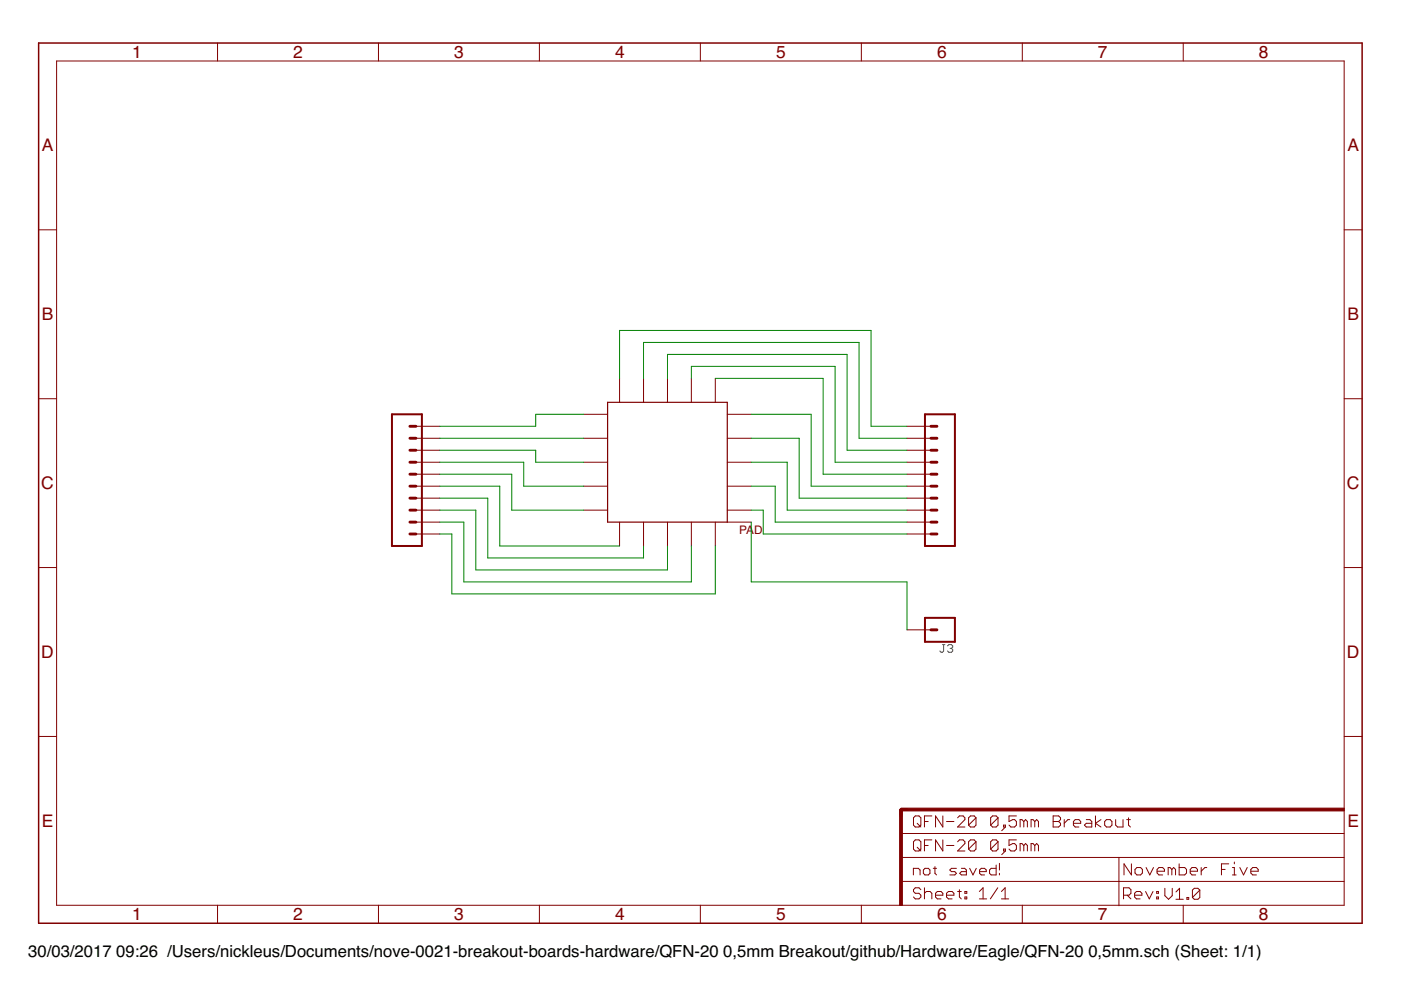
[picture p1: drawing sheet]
<?xml version="1.0" encoding="utf-8"?>
<!DOCTYPE eagle SYSTEM "eagle.dtd">
<!--
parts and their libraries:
SparkFun-Connectors: Licensing: Creative Commons ShareAlike 4.0 International - https://creativecommons.org/licenses/by-sa/4.0
-->
<eagle version="8.0.2">
<drawing>
<settings>
<setting alwaysvectorfont="no"/>
<setting verticaltext="up"/>
</settings>
<grid distance="0.1" unitdist="inch" unit="inch" style="lines" multiple="1" display="no" altdistance="0.01" altunitdist="inch" altunit="inch"/>
<schematic xreflabel="%F%N/%S.%C%R" xrefpart="/%S.%C%R">
<libraries>
<library name="SparkFun-Connectors">
<symbols>
<symbol name="CONN_10">
<wire x1="6.35" y1="-20.32" x2="0" y2="-20.32" width="0.4064" layer="94"/>
<wire x1="3.81" y1="-12.7" x2="5.08" y2="-12.7" width="0.6096" layer="94"/>
<wire x1="3.81" y1="-15.24" x2="5.08" y2="-15.24" width="0.6096" layer="94"/>
<wire x1="3.81" y1="-17.78" x2="5.08" y2="-17.78" width="0.6096" layer="94"/>
<wire x1="0" y1="7.62" x2="0" y2="-20.32" width="0.4064" layer="94"/>
<wire x1="6.35" y1="-20.32" x2="6.35" y2="7.62" width="0.4064" layer="94"/>
<wire x1="0" y1="7.62" x2="6.35" y2="7.62" width="0.4064" layer="94"/>
<wire x1="3.81" y1="-7.62" x2="5.08" y2="-7.62" width="0.6096" layer="94"/>
<wire x1="3.81" y1="-10.16" x2="5.08" y2="-10.16" width="0.6096" layer="94"/>
<wire x1="3.81" y1="-5.08" x2="5.08" y2="-5.08" width="0.6096" layer="94"/>
<wire x1="3.81" y1="-2.54" x2="5.08" y2="-2.54" width="0.6096" layer="94"/>
<wire x1="3.81" y1="0" x2="5.08" y2="0" width="0.6096" layer="94"/>
<wire x1="3.81" y1="2.54" x2="5.08" y2="2.54" width="0.6096" layer="94"/>
<wire x1="3.81" y1="5.08" x2="5.08" y2="5.08" width="0.6096" layer="94"/>
<text x="0" y="-22.606" size="1.778" layer="96" font="vector">&gt;VALUE</text>
<text x="0" y="8.128" size="1.778" layer="95" font="vector">&gt;NAME</text>
<pin name="1" x="10.16" y="-17.78" visible="off" length="middle" direction="pas" swaplevel="1" rot="R180"/>
<pin name="2" x="10.16" y="-15.24" visible="off" length="middle" direction="pas" swaplevel="1" rot="R180"/>
<pin name="3" x="10.16" y="-12.7" visible="off" length="middle" direction="pas" swaplevel="1" rot="R180"/>
<pin name="4" x="10.16" y="-10.16" visible="off" length="middle" direction="pas" swaplevel="1" rot="R180"/>
<pin name="5" x="10.16" y="-7.62" visible="off" length="middle" direction="pas" swaplevel="1" rot="R180"/>
<pin name="6" x="10.16" y="-5.08" visible="off" length="middle" direction="pas" swaplevel="1" rot="R180"/>
<pin name="7" x="10.16" y="-2.54" visible="off" length="middle" direction="pas" swaplevel="1" rot="R180"/>
<pin name="8" x="10.16" y="0" visible="off" length="middle" direction="pas" swaplevel="1" rot="R180"/>
<pin name="9" x="10.16" y="2.54" visible="off" length="middle" direction="pas" swaplevel="1" rot="R180"/>
<pin name="10" x="10.16" y="5.08" visible="off" length="middle" direction="pas" swaplevel="1" rot="R180"/>
</symbol>
<symbol name="CONN_01">
<wire x1="3.81" y1="-2.54" x2="-2.54" y2="-2.54" width="0.4064" layer="94"/>
<wire x1="1.27" y1="0" x2="2.54" y2="0" width="0.6096" layer="94"/>
<wire x1="-2.54" y1="2.54" x2="-2.54" y2="-2.54" width="0.4064" layer="94"/>
<wire x1="3.81" y1="-2.54" x2="3.81" y2="2.54" width="0.4064" layer="94"/>
<wire x1="-2.54" y1="2.54" x2="3.81" y2="2.54" width="0.4064" layer="94"/>
<text x="-2.54" y="-4.826" size="1.778" layer="96" font="vector">&gt;VALUE</text>
<text x="-2.54" y="3.048" size="1.778" layer="95" font="vector">&gt;NAME</text>
<pin name="1" x="7.62" y="0" visible="off" length="middle" direction="pas" swaplevel="1" rot="R180"/>
</symbol>
</symbols>
<devicesets>
<deviceset name="CONN_10" prefix="J" uservalue="yes">
<gates>
<gate name="G$1" symbol="CONN_10" x="0" y="7.62"/>
</gates>
<devices>
<device name="&quot;" package="1X10">
<connects>
<connect gate="G$1" pin="1" pad="1"/>
<connect gate="G$1" pin="10" pad="10"/>
<connect gate="G$1" pin="2" pad="2"/>
<connect gate="G$1" pin="3" pad="3"/>
<connect gate="G$1" pin="4" pad="4"/>
<connect gate="G$1" pin="5" pad="5"/>
<connect gate="G$1" pin="6" pad="6"/>
<connect gate="G$1" pin="7" pad="7"/>
<connect gate="G$1" pin="8" pad="8"/>
<connect gate="G$1" pin="9" pad="9"/>
</connects>
<technologies>
<technology name="">
<attribute name="PROD_ID" value="CONN-11563"/>
</technology>
</technologies>
</device>
<device name="2MM" package="1X10-2MM">
<connects>
<connect gate="G$1" pin="1" pad="1"/>
<connect gate="G$1" pin="10" pad="10"/>
<connect gate="G$1" pin="2" pad="2"/>
<connect gate="G$1" pin="3" pad="3"/>
<connect gate="G$1" pin="4" pad="4"/>
<connect gate="G$1" pin="5" pad="5"/>
<connect gate="G$1" pin="6" pad="6"/>
<connect gate="G$1" pin="7" pad="7"/>
<connect gate="G$1" pin="8" pad="8"/>
<connect gate="G$1" pin="9" pad="9"/>
</connects>
<technologies>
<technology name="">
<attribute name="PROD_ID" value="CONN-08875" constant="no"/>
<attribute name="SF_ID" value="PRT-08272" constant="no"/>
</technology>
</technologies>
</device>
<device name="2MMSMD" package="1X10-2MM-SMD">
<connects>
<connect gate="G$1" pin="1" pad="1"/>
<connect gate="G$1" pin="10" pad="10"/>
<connect gate="G$1" pin="2" pad="2"/>
<connect gate="G$1" pin="3" pad="3"/>
<connect gate="G$1" pin="4" pad="4"/>
<connect gate="G$1" pin="5" pad="5"/>
<connect gate="G$1" pin="6" pad="6"/>
<connect gate="G$1" pin="7" pad="7"/>
<connect gate="G$1" pin="8" pad="8"/>
<connect gate="G$1" pin="9" pad="9"/>
</connects>
<technologies>
<technology name="">
<attribute name="PROD_ID" value="CONN-09042" constant="no"/>
<attribute name="SF_ID" value="PRT-10030" constant="no"/>
</technology>
</technologies>
</device>
<device name="LOCK" package="1X10_LOCK">
<connects>
<connect gate="G$1" pin="1" pad="1"/>
<connect gate="G$1" pin="10" pad="10"/>
<connect gate="G$1" pin="2" pad="2"/>
<connect gate="G$1" pin="3" pad="3"/>
<connect gate="G$1" pin="4" pad="4"/>
<connect gate="G$1" pin="5" pad="5"/>
<connect gate="G$1" pin="6" pad="6"/>
<connect gate="G$1" pin="7" pad="7"/>
<connect gate="G$1" pin="8" pad="8"/>
<connect gate="G$1" pin="9" pad="9"/>
</connects>
<technologies>
<technology name=""/>
</technologies>
</device>
<device name="LOCK_LONGPADS" package="1X10_LOCK_LONGPADS">
<connects>
<connect gate="G$1" pin="1" pad="1"/>
<connect gate="G$1" pin="10" pad="10"/>
<connect gate="G$1" pin="2" pad="2"/>
<connect gate="G$1" pin="3" pad="3"/>
<connect gate="G$1" pin="4" pad="4"/>
<connect gate="G$1" pin="5" pad="5"/>
<connect gate="G$1" pin="6" pad="6"/>
<connect gate="G$1" pin="7" pad="7"/>
<connect gate="G$1" pin="8" pad="8"/>
<connect gate="G$1" pin="9" pad="9"/>
</connects>
<technologies>
<technology name=""/>
</technologies>
</device>
<device name="SMD_COMBO-FEMALE" package="1X10_SMD_COMBINED">
<connects>
<connect gate="G$1" pin="1" pad="1A 1B"/>
<connect gate="G$1" pin="10" pad="10A 10B"/>
<connect gate="G$1" pin="2" pad="2A 2B"/>
<connect gate="G$1" pin="3" pad="3A 3B"/>
<connect gate="G$1" pin="4" pad="4A 4B"/>
<connect gate="G$1" pin="5" pad="5A 5B"/>
<connect gate="G$1" pin="6" pad="6A 6B"/>
<connect gate="G$1" pin="7" pad="7A 7B"/>
<connect gate="G$1" pin="8" pad="8A 8B"/>
<connect gate="G$1" pin="9" pad="9A 9B"/>
</connects>
<technologies>
<technology name="">
<attribute name="PROD_ID" value="CONN-11219"/>
</technology>
</technologies>
</device>
<device name="SMD_MALE" package="1X10_SMD_MALE">
<connects>
<connect gate="G$1" pin="1" pad="1"/>
<connect gate="G$1" pin="10" pad="10"/>
<connect gate="G$1" pin="2" pad="2"/>
<connect gate="G$1" pin="3" pad="3"/>
<connect gate="G$1" pin="4" pad="4"/>
<connect gate="G$1" pin="5" pad="5"/>
<connect gate="G$1" pin="6" pad="6"/>
<connect gate="G$1" pin="7" pad="7"/>
<connect gate="G$1" pin="8" pad="8"/>
<connect gate="G$1" pin="9" pad="9"/>
</connects>
<technologies>
<technology name="">
<attribute name="PROD_ID" value="CONN-11291"/>
</technology>
</technologies>
</device>
<device name="NO_SILK_PTH_FEMALE" package="1X10_NO_SILK">
<connects>
<connect gate="G$1" pin="1" pad="1"/>
<connect gate="G$1" pin="10" pad="10"/>
<connect gate="G$1" pin="2" pad="2"/>
<connect gate="G$1" pin="3" pad="3"/>
<connect gate="G$1" pin="4" pad="4"/>
<connect gate="G$1" pin="5" pad="5"/>
<connect gate="G$1" pin="6" pad="6"/>
<connect gate="G$1" pin="7" pad="7"/>
<connect gate="G$1" pin="8" pad="8"/>
<connect gate="G$1" pin="9" pad="9"/>
</connects>
<technologies>
<technology name="">
<attribute name="PROD_ID" value="CONN-11563"/>
</technology>
</technologies>
</device>
<device name="LOCK_NS" package="1X10_LOCK_NS">
<connects>
<connect gate="G$1" pin="1" pad="1"/>
<connect gate="G$1" pin="10" pad="10"/>
<connect gate="G$1" pin="2" pad="2"/>
<connect gate="G$1" pin="3" pad="3"/>
<connect gate="G$1" pin="4" pad="4"/>
<connect gate="G$1" pin="5" pad="5"/>
<connect gate="G$1" pin="6" pad="6"/>
<connect gate="G$1" pin="7" pad="7"/>
<connect gate="G$1" pin="8" pad="8"/>
<connect gate="G$1" pin="9" pad="9"/>
</connects>
<technologies>
<technology name=""/>
</technologies>
</device>
</devices>
</deviceset>
<deviceset name="CONN_01" prefix="J" uservalue="yes">
<gates>
<gate name="G$1" symbol="CONN_01" x="0" y="0"/>
</gates>
<devices>
<device name="PTH_LONGPAD" package="1X01_LONGPAD">
<connects>
<connect gate="G$1" pin="1" pad="1"/>
</connects>
<technologies>
<technology name=""/>
</technologies>
</device>
<device name="" package="1X01">
<connects>
<connect gate="G$1" pin="1" pad="1"/>
</connects>
<technologies>
<technology name=""/>
</technologies>
</device>
<device name="PTH_2MM" package="1X01_2MM">
<connects>
<connect gate="G$1" pin="1" pad="1"/>
</connects>
<technologies>
<technology name=""/>
</technologies>
</device>
<device name="OFFSET" package="1X01_OFFSET">
<connects>
<connect gate="G$1" pin="1" pad="1"/>
</connects>
<technologies>
<technology name=""/>
</technologies>
</device>
<device name="POGOPIN_HOLE_LARGE" package="1X01_POGOPIN_HOLE_0.061_DIA">
<connects>
<connect gate="G$1" pin="1" pad="1"/>
</connects>
<technologies>
<technology name=""/>
</technologies>
</device>
<device name="POGOPIN_HOLE_0.58" package="1X01_POGOPIN_HOLE_0.58_DIA">
<connects>
<connect gate="G$1" pin="1" pad="1"/>
</connects>
<technologies>
<technology name=""/>
</technologies>
</device>
<device name="SNAP-FEMALE" package="SNAP-FEMALE">
<connects>
<connect gate="G$1" pin="1" pad="1"/>
</connects>
<technologies>
<technology name=""/>
</technologies>
</device>
<device name="SNAP-MALE" package="SNAP-MALE">
<connects>
<connect gate="G$1" pin="1" pad="2"/>
</connects>
<technologies>
<technology name=""/>
</technologies>
</device>
<device name="SPRING-CONN" package="SPRING-CONNECTOR">
<connects>
<connect gate="G$1" pin="1" pad="P$2"/>
</connects>
<technologies>
<technology name="">
<attribute name="SF_ID" value="PRT-11822" constant="no"/>
</technology>
</technologies>
</device>
<device name="PTH_NO_SILK_KIT" package="1X01NS_KIT">
<connects>
<connect gate="G$1" pin="1" pad="1"/>
</connects>
<technologies>
<technology name=""/>
</technologies>
</device>
<device name="PTH_NO_SILK_YES_STOP" package="1X01_NO_SILK">
<connects>
<connect gate="G$1" pin="1" pad="1"/>
</connects>
<technologies>
<technology name=""/>
</technologies>
</device>
<device name="SMTSO-256-ET-0.165DIA" package="SMTSO-256-ET-0.165DIA">
<connects>
<connect gate="G$1" pin="1" pad="P$1"/>
</connects>
<technologies>
<technology name="">
<attribute name="PROD_ID" value="HW-08694" constant="no"/>
</technology>
</technologies>
</device>
</devices>
</deviceset>
</devicesets>
</library>
<library name="smd-footprints">
<symbols>
<symbol name="QFN-20">
<wire x1="-12.7" y1="12.7" x2="12.7" y2="12.7" width="0.254" layer="94"/>
<wire x1="12.7" y1="12.7" x2="12.7" y2="-12.7" width="0.254" layer="94"/>
<wire x1="12.7" y1="-12.7" x2="-12.7" y2="-12.7" width="0.254" layer="94"/>
<wire x1="-12.7" y1="-12.7" x2="-12.7" y2="12.7" width="0.254" layer="94"/>
<pin name="PIN1" x="-17.78" y="10.16" visible="off" length="middle"/>
<pin name="PIN2" x="-17.78" y="5.08" visible="off" length="middle"/>
<pin name="PIN3" x="-17.78" y="0" visible="off" length="middle"/>
<pin name="PIN4" x="-17.78" y="-5.08" visible="off" length="middle"/>
<pin name="PIN5" x="-17.78" y="-10.16" visible="off" length="middle"/>
<pin name="PIN20" x="-10.16" y="17.78" visible="off" length="middle" rot="R270"/>
<pin name="PIN19" x="-5.08" y="17.78" visible="off" length="middle" rot="R270"/>
<pin name="PIN18" x="0" y="17.78" visible="off" length="middle" rot="R270"/>
<pin name="PIN17" x="5.08" y="17.78" visible="off" length="middle" rot="R270"/>
<pin name="PIN16" x="10.16" y="17.78" visible="off" length="middle" rot="R270"/>
<pin name="PIN15" x="17.78" y="10.16" visible="off" length="middle" rot="R180"/>
<pin name="PIN14" x="17.78" y="5.08" visible="off" length="middle" rot="R180"/>
<pin name="PIN13" x="17.78" y="0" visible="off" length="middle" rot="R180"/>
<pin name="PIN12" x="17.78" y="-5.08" visible="off" length="middle" rot="R180"/>
<pin name="PIN11" x="17.78" y="-10.16" visible="off" length="middle" rot="R180"/>
<pin name="PIN10" x="10.16" y="-17.78" visible="off" length="middle" rot="R90"/>
<pin name="PIN9" x="5.08" y="-17.78" visible="off" length="middle" rot="R90"/>
<pin name="PIN8" x="0" y="-17.78" visible="off" length="middle" rot="R90"/>
<pin name="PIN7" x="-5.08" y="-17.78" visible="off" length="middle" rot="R90"/>
<pin name="PIN6" x="-10.16" y="-17.78" visible="off" length="middle" rot="R90"/>
<pin name="PAD" x="17.78" y="-12.7" visible="off" length="middle" direction="pwr" rot="R180"/>
<text x="15.24" y="-15.24" size="1.778" layer="94">PAD</text>
</symbol>
</symbols>
<devicesets>
<deviceset name="QFN-20_0,5MM">
<gates>
<gate name="G$1" symbol="QFN-20" x="0" y="0"/>
</gates>
<devices>
<device name="" package="QFN20_0,5MM">
<connects>
<connect gate="G$1" pin="PAD" pad="0"/>
<connect gate="G$1" pin="PIN1" pad="1"/>
<connect gate="G$1" pin="PIN10" pad="10"/>
<connect gate="G$1" pin="PIN11" pad="11"/>
<connect gate="G$1" pin="PIN12" pad="12"/>
<connect gate="G$1" pin="PIN13" pad="13"/>
<connect gate="G$1" pin="PIN14" pad="14"/>
<connect gate="G$1" pin="PIN15" pad="15"/>
<connect gate="G$1" pin="PIN16" pad="16"/>
<connect gate="G$1" pin="PIN17" pad="17"/>
<connect gate="G$1" pin="PIN18" pad="18"/>
<connect gate="G$1" pin="PIN19" pad="19"/>
<connect gate="G$1" pin="PIN2" pad="2"/>
<connect gate="G$1" pin="PIN20" pad="20"/>
<connect gate="G$1" pin="PIN3" pad="3"/>
<connect gate="G$1" pin="PIN4" pad="4"/>
<connect gate="G$1" pin="PIN5" pad="5"/>
<connect gate="G$1" pin="PIN6" pad="6"/>
<connect gate="G$1" pin="PIN7" pad="7"/>
<connect gate="G$1" pin="PIN8" pad="8"/>
<connect gate="G$1" pin="PIN9" pad="9"/>
</connects>
<technologies>
<technology name=""/>
</technologies>
</device>
</devices>
</deviceset>
</devicesets>
</library>
<library name="SparkFun-Aesthetics">
<symbols>
<symbol name="FR-A4L">
<rectangle x1="178.7652" y1="0" x2="179.3748" y2="20.32" layer="94"/>
<rectangle x1="225.7552" y1="-26.67" x2="226.3648" y2="67.31" layer="94" rot="R90"/>
<wire x1="225.29" y1="-0.1" x2="225.29" y2="5.08" width="0.1016" layer="94"/>
<wire x1="225.29" y1="5.08" x2="273.05" y2="5.08" width="0.1016" layer="94"/>
<wire x1="225.29" y1="5.08" x2="179.07" y2="5.08" width="0.1016" layer="94"/>
<wire x1="179.07" y1="10.16" x2="225.29" y2="10.16" width="0.1016" layer="94"/>
<wire x1="225.29" y1="10.16" x2="273.05" y2="10.16" width="0.1016" layer="94"/>
<wire x1="179.07" y1="15.24" x2="273.05" y2="15.24" width="0.1016" layer="94"/>
<wire x1="225.29" y1="5.08" x2="225.29" y2="10.16" width="0.1016" layer="94"/>
<wire x1="179.07" y1="19.05" x2="179.07" y2="20.32" width="0.6096" layer="94"/>
<wire x1="179.07" y1="20.32" x2="180.34" y2="20.32" width="0.6096" layer="94"/>
<text x="181.61" y="11.43" size="2.54" layer="94" font="vector">&gt;DRAWING_NAME</text>
<text x="181.61" y="6.35" size="2.286" layer="94" font="vector">&gt;LAST_DATE_TIME</text>
<text x="195.58" y="1.27" size="2.54" layer="94" font="vector">&gt;SHEET</text>
<text x="181.61" y="1.27" size="2.54" layer="94" font="vector">Sheet:</text>
<text x="181.61" y="16.51" size="2.54" layer="94" font="vector">&gt;CNAME</text>
<text x="226.16" y="1.27" size="2.54" layer="94" font="vector">Rev:</text>
<text x="226.26" y="6.35" size="2.54" layer="94" font="vector">&gt;DESIGNER</text>
<text x="234.92" y="1.17" size="2.54" layer="94" font="vector">&gt;CREVISION</text>
<frame x1="-3.81" y1="-3.81" x2="276.86" y2="182.88" columns="8" rows="5" layer="94"/>
</symbol>
</symbols>
<devicesets>
<deviceset name="FRAME-A4L" prefix="FRAME">
<gates>
<gate name="G$1" symbol="FR-A4L" x="0" y="0"/>
</gates>
<devices>
<device name="">
<technologies>
<technology name=""/>
</technologies>
</device>
</devices>
</deviceset>
</devicesets>
</library>
</libraries>
<attributes>
<attribute name="CNAME" value="QFN-20 0,5mm Breakout"/>
<attribute name="CREVISION" value="V1.0"/>
<attribute name="DESIGNER" value="November Five"/>
</attributes>
<variantdefs>
</variantdefs>
<classes>
<class number="0" name="default" width="0" drill="0">
</class>
</classes>
<parts>
<part name="J1" library="SparkFun-Connectors" deviceset="CONN_10" device="&quot;"/>
<part name="J2" library="SparkFun-Connectors" deviceset="CONN_10" device="&quot;"/>
<part name="U$1" library="smd-footprints" deviceset="QFN-20_0,5MM" device=""/>
<part name="J3" library="SparkFun-Connectors" deviceset="CONN_01" device=""/>
<part name="FRAME1" library="SparkFun-Aesthetics" deviceset="FRAME-A4L" device=""/>
</parts>
<sheets>
<sheet>
<plain>
</plain>
<instances>
<instance part="J1" gate="G$1" x="-2.54" y="43.18" smashed="yes" rot="MR180">
<attribute name="VALUE" x="-2.54" y="65.786" size="1.778" layer="96" font="vector" rot="MR180"/>
</instance>
<instance part="J2" gate="G$1" x="116.84" y="43.18" smashed="yes" rot="R180">
<attribute name="VALUE" x="116.84" y="65.786" size="1.778" layer="96" font="vector" rot="R180"/>
</instance>
<instance part="U$1" gate="G$1" x="55.88" y="53.34"/>
<instance part="J3" gate="G$1" x="114.3" y="17.78" rot="R180"/>
<instance part="FRAME1" gate="G$1" x="-73.66" y="-40.64"/>
</instances>
<busses>
</busses>
<nets>
<net name="N$1" class="0">
<segment>
<pinref part="U$1" gate="G$1" pin="PIN1"/>
<wire x1="38.1" y1="63.5" x2="27.94" y2="63.5" width="0.1524" layer="91"/>
<wire x1="27.94" y1="63.5" x2="27.94" y2="60.96" width="0.1524" layer="91"/>
<pinref part="J1" gate="G$1" pin="1"/>
<wire x1="27.94" y1="60.96" x2="7.62" y2="60.96" width="0.1524" layer="91"/>
</segment>
</net>
<net name="N$2" class="0">
<segment>
<pinref part="U$1" gate="G$1" pin="PIN2"/>
<pinref part="J1" gate="G$1" pin="2"/>
<wire x1="38.1" y1="58.42" x2="7.62" y2="58.42" width="0.1524" layer="91"/>
</segment>
</net>
<net name="N$3" class="0">
<segment>
<pinref part="U$1" gate="G$1" pin="PIN3"/>
<wire x1="38.1" y1="53.34" x2="27.94" y2="53.34" width="0.1524" layer="91"/>
<wire x1="27.94" y1="53.34" x2="27.94" y2="55.88" width="0.1524" layer="91"/>
<pinref part="J1" gate="G$1" pin="3"/>
<wire x1="27.94" y1="55.88" x2="7.62" y2="55.88" width="0.1524" layer="91"/>
</segment>
</net>
<net name="N$4" class="0">
<segment>
<pinref part="U$1" gate="G$1" pin="PIN4"/>
<wire x1="38.1" y1="48.26" x2="25.4" y2="48.26" width="0.1524" layer="91"/>
<wire x1="25.4" y1="48.26" x2="25.4" y2="53.34" width="0.1524" layer="91"/>
<pinref part="J1" gate="G$1" pin="4"/>
<wire x1="25.4" y1="53.34" x2="7.62" y2="53.34" width="0.1524" layer="91"/>
</segment>
</net>
<net name="N$5" class="0">
<segment>
<pinref part="U$1" gate="G$1" pin="PIN5"/>
<wire x1="38.1" y1="43.18" x2="22.86" y2="43.18" width="0.1524" layer="91"/>
<wire x1="22.86" y1="43.18" x2="22.86" y2="50.8" width="0.1524" layer="91"/>
<pinref part="J1" gate="G$1" pin="5"/>
<wire x1="22.86" y1="50.8" x2="7.62" y2="50.8" width="0.1524" layer="91"/>
</segment>
</net>
<net name="N$6" class="0">
<segment>
<pinref part="U$1" gate="G$1" pin="PIN6"/>
<wire x1="45.72" y1="35.56" x2="20.32" y2="35.56" width="0.1524" layer="91"/>
<wire x1="20.32" y1="35.56" x2="20.32" y2="48.26" width="0.1524" layer="91"/>
<pinref part="J1" gate="G$1" pin="6"/>
<wire x1="20.32" y1="48.26" x2="7.62" y2="48.26" width="0.1524" layer="91"/>
</segment>
</net>
<net name="N$7" class="0">
<segment>
<pinref part="U$1" gate="G$1" pin="PIN7"/>
<wire x1="50.8" y1="35.56" x2="50.8" y2="33.02" width="0.1524" layer="91"/>
<wire x1="50.8" y1="33.02" x2="17.78" y2="33.02" width="0.1524" layer="91"/>
<wire x1="17.78" y1="33.02" x2="17.78" y2="45.72" width="0.1524" layer="91"/>
<pinref part="J1" gate="G$1" pin="7"/>
<wire x1="17.78" y1="45.72" x2="7.62" y2="45.72" width="0.1524" layer="91"/>
</segment>
</net>
<net name="N$8" class="0">
<segment>
<pinref part="U$1" gate="G$1" pin="PIN8"/>
<wire x1="55.88" y1="35.56" x2="55.88" y2="30.48" width="0.1524" layer="91"/>
<wire x1="55.88" y1="30.48" x2="15.24" y2="30.48" width="0.1524" layer="91"/>
<pinref part="J1" gate="G$1" pin="8"/>
<wire x1="7.62" y1="43.18" x2="15.24" y2="43.18" width="0.1524" layer="91"/>
<wire x1="15.24" y1="43.18" x2="15.24" y2="30.48" width="0.1524" layer="91"/>
</segment>
</net>
<net name="N$9" class="0">
<segment>
<pinref part="U$1" gate="G$1" pin="PIN9"/>
<wire x1="60.96" y1="35.56" x2="60.96" y2="27.94" width="0.1524" layer="91"/>
<wire x1="60.96" y1="27.94" x2="12.7" y2="27.94" width="0.1524" layer="91"/>
<wire x1="12.7" y1="27.94" x2="12.7" y2="40.64" width="0.1524" layer="91"/>
<pinref part="J1" gate="G$1" pin="9"/>
<wire x1="12.7" y1="40.64" x2="7.62" y2="40.64" width="0.1524" layer="91"/>
</segment>
</net>
<net name="N$10" class="0">
<segment>
<pinref part="U$1" gate="G$1" pin="PIN10"/>
<wire x1="66.04" y1="35.56" x2="66.04" y2="25.4" width="0.1524" layer="91"/>
<wire x1="66.04" y1="25.4" x2="10.16" y2="25.4" width="0.1524" layer="91"/>
<wire x1="10.16" y1="25.4" x2="10.16" y2="38.1" width="0.1524" layer="91"/>
<pinref part="J1" gate="G$1" pin="10"/>
<wire x1="10.16" y1="38.1" x2="7.62" y2="38.1" width="0.1524" layer="91"/>
</segment>
</net>
<net name="N$11" class="0">
<segment>
<pinref part="U$1" gate="G$1" pin="PAD"/>
<wire x1="73.66" y1="40.64" x2="73.66" y2="27.94" width="0.1524" layer="91"/>
<wire x1="106.68" y1="27.94" x2="73.66" y2="27.94" width="0.1524" layer="91"/>
<pinref part="J3" gate="G$1" pin="1"/>
<wire x1="106.68" y1="17.78" x2="106.68" y2="27.94" width="0.1524" layer="91"/>
</segment>
</net>
<net name="N$12" class="0">
<segment>
<pinref part="U$1" gate="G$1" pin="PIN11"/>
<wire x1="73.66" y1="43.18" x2="76.2" y2="43.18" width="0.1524" layer="91"/>
<pinref part="J2" gate="G$1" pin="10"/>
<wire x1="76.2" y1="43.18" x2="76.2" y2="38.1" width="0.1524" layer="91"/>
<wire x1="76.2" y1="38.1" x2="106.68" y2="38.1" width="0.1524" layer="91"/>
</segment>
</net>
<net name="N$13" class="0">
<segment>
<pinref part="U$1" gate="G$1" pin="PIN12"/>
<wire x1="73.66" y1="48.26" x2="78.74" y2="48.26" width="0.1524" layer="91"/>
<pinref part="J2" gate="G$1" pin="9"/>
<wire x1="78.74" y1="48.26" x2="78.74" y2="40.64" width="0.1524" layer="91"/>
<wire x1="78.74" y1="40.64" x2="106.68" y2="40.64" width="0.1524" layer="91"/>
</segment>
</net>
<net name="N$14" class="0">
<segment>
<pinref part="J2" gate="G$1" pin="8"/>
<wire x1="106.68" y1="43.18" x2="81.28" y2="43.18" width="0.1524" layer="91"/>
<pinref part="U$1" gate="G$1" pin="PIN13"/>
<wire x1="81.28" y1="43.18" x2="81.28" y2="53.34" width="0.1524" layer="91"/>
<wire x1="81.28" y1="53.34" x2="73.66" y2="53.34" width="0.1524" layer="91"/>
</segment>
</net>
<net name="N$15" class="0">
<segment>
<pinref part="J2" gate="G$1" pin="7"/>
<wire x1="106.68" y1="45.72" x2="83.82" y2="45.72" width="0.1524" layer="91"/>
<pinref part="U$1" gate="G$1" pin="PIN14"/>
<wire x1="83.82" y1="45.72" x2="83.82" y2="58.42" width="0.1524" layer="91"/>
<wire x1="83.82" y1="58.42" x2="73.66" y2="58.42" width="0.1524" layer="91"/>
</segment>
</net>
<net name="N$16" class="0">
<segment>
<pinref part="J2" gate="G$1" pin="6"/>
<wire x1="106.68" y1="48.26" x2="86.36" y2="48.26" width="0.1524" layer="91"/>
<pinref part="U$1" gate="G$1" pin="PIN15"/>
<wire x1="86.36" y1="48.26" x2="86.36" y2="63.5" width="0.1524" layer="91"/>
<wire x1="86.36" y1="63.5" x2="73.66" y2="63.5" width="0.1524" layer="91"/>
</segment>
</net>
<net name="N$17" class="0">
<segment>
<pinref part="J2" gate="G$1" pin="5"/>
<wire x1="106.68" y1="50.8" x2="88.9" y2="50.8" width="0.1524" layer="91"/>
<pinref part="U$1" gate="G$1" pin="PIN16"/>
<wire x1="88.9" y1="50.8" x2="88.9" y2="71.12" width="0.1524" layer="91"/>
<wire x1="88.9" y1="71.12" x2="66.04" y2="71.12" width="0.1524" layer="91"/>
</segment>
</net>
<net name="N$18" class="0">
<segment>
<pinref part="U$1" gate="G$1" pin="PIN17"/>
<wire x1="60.96" y1="71.12" x2="60.96" y2="73.66" width="0.1524" layer="91"/>
<wire x1="60.96" y1="73.66" x2="91.44" y2="73.66" width="0.1524" layer="91"/>
<pinref part="J2" gate="G$1" pin="4"/>
<wire x1="91.44" y1="73.66" x2="91.44" y2="53.34" width="0.1524" layer="91"/>
<wire x1="91.44" y1="53.34" x2="106.68" y2="53.34" width="0.1524" layer="91"/>
</segment>
</net>
<net name="N$19" class="0">
<segment>
<pinref part="J2" gate="G$1" pin="3"/>
<wire x1="106.68" y1="55.88" x2="93.98" y2="55.88" width="0.1524" layer="91"/>
<wire x1="93.98" y1="55.88" x2="93.98" y2="76.2" width="0.1524" layer="91"/>
<wire x1="93.98" y1="76.2" x2="55.88" y2="76.2" width="0.1524" layer="91"/>
<pinref part="U$1" gate="G$1" pin="PIN18"/>
<wire x1="55.88" y1="76.2" x2="55.88" y2="71.12" width="0.1524" layer="91"/>
</segment>
</net>
<net name="N$20" class="0">
<segment>
<pinref part="J2" gate="G$1" pin="2"/>
<wire x1="106.68" y1="58.42" x2="96.52" y2="58.42" width="0.1524" layer="91"/>
<wire x1="96.52" y1="58.42" x2="96.52" y2="78.74" width="0.1524" layer="91"/>
<wire x1="96.52" y1="78.74" x2="50.8" y2="78.74" width="0.1524" layer="91"/>
<pinref part="U$1" gate="G$1" pin="PIN19"/>
<wire x1="50.8" y1="78.74" x2="50.8" y2="71.12" width="0.1524" layer="91"/>
</segment>
</net>
<net name="N$21" class="0">
<segment>
<pinref part="J2" gate="G$1" pin="1"/>
<wire x1="106.68" y1="60.96" x2="99.06" y2="60.96" width="0.1524" layer="91"/>
<wire x1="99.06" y1="60.96" x2="99.06" y2="81.28" width="0.1524" layer="91"/>
<wire x1="99.06" y1="81.28" x2="45.72" y2="81.28" width="0.1524" layer="91"/>
<pinref part="U$1" gate="G$1" pin="PIN20"/>
<wire x1="45.72" y1="81.28" x2="45.72" y2="71.12" width="0.1524" layer="91"/>
</segment>
</net>
</nets>
</sheet>
</sheets>
</schematic>
</drawing>
</eagle>
